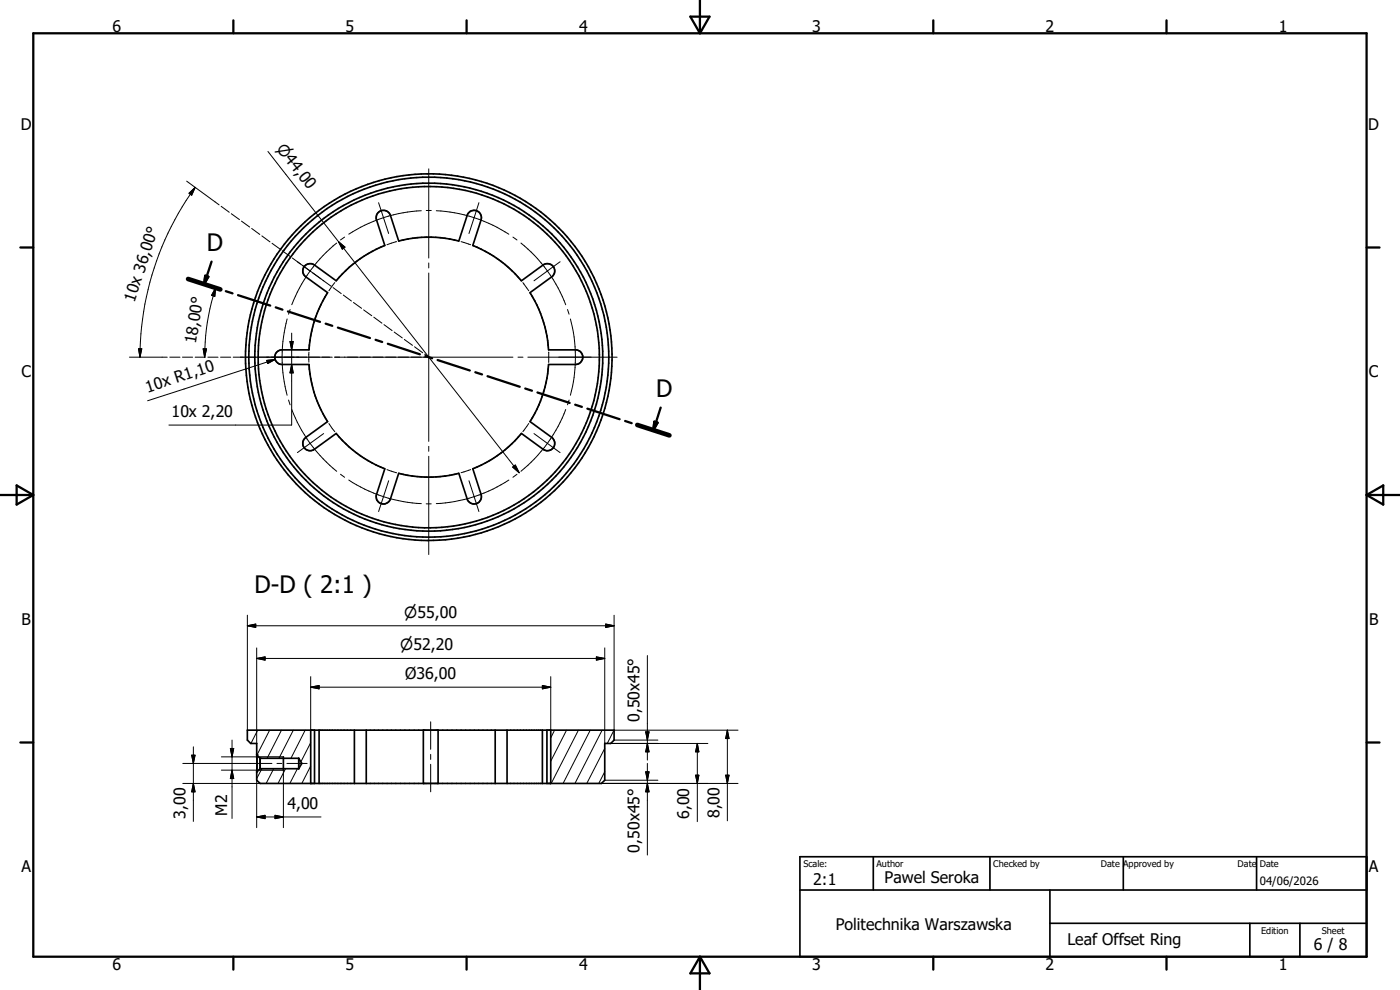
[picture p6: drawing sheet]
<svg xmlns="http://www.w3.org/2000/svg" width="297mm" height="210mm" viewBox="0 0 297 210" stroke-linecap="round" stroke-linejoin="round" font-family="sans-serif">
<g fill="none" stroke="#000" stroke-width=".21">
<path d="M39.6 38.4l6.9 5.1M41.4 39.8a61.7 61.7 0 0 0-11.7 36M56.8 32.1l15 19.2M91 35.8v18.9M40.1 41l1.3-1.2-.7 1.6zM46.9 43.8l1.7 1.2M49.1 45.3l1.7 1.3M51.2 46.9l1.8 1.3M53.4 48.5l1.7 1.2M55.6 50l1.7 1.3M57.7 51.6l1.7 1.3M59.9 53.2l1.7 1.2"/>
<path d="M62 54.7l1.8 1.3M63.1 55.5l5.6 4.1M64.2 56.3l1.7 1.3M66.3 57.9l1.8 1.2M68.5 59.5l1.7 1.2M71 59.9l-1.2 1.8M71.4 51.6a31.3 31.3 0 0 0-9.5 13M71.8 51.3l38.3 49M71.8 51.3l1.4 1.1-.6 .5zM72.8 58l-1.4 1.5M73.1 50.3l-.9 .6M74.7 56.2l-1.5 1.4"/>
<path d="M76.9 54.6l-1.7 1.2M77.3 54.3h.1M79.2 53.2l-1.9 1.1M80.3 43l2.1 6.5M81.6 52.1l-1.9 .9M84.1 51.3l-2 .6M86.7 50.7l-2.1 .4M89.4 50.4l-2.1 .2M89.4 44.7a31.2 31.2 0 0 0-15.4 5M89.9 50.3h2.1M90.4 44.7h1.1M91 55.8v1"/>
<path d="M91 57.9v35.7M92.6 50.4l2.1 .2M92.6 44.7a30.6 30.6 0 0 1 8 1.5M95.2 50.7l2.1 .4M97.8 51.3l2 .6M100.3 52.1l2 .9M100.6 46.2l-1.1 3.3M100.6 46.2a30.9 30.9 0 0 1 7.4 3.5M101.6 43l-1 3.2M102.7 53.2l1.9 1.1M105.1 54.6l1.7 1.2M107.2 56.2l1.6 1.4"/>
<path d="M108.8 50.3l.9 .6M109.1 58l1.5 1.5M110.5 51.6a29.7 29.7 0 0 1 5.6 5.9M110.9 59.9l1.3 1.8M116.1 57.5l-2.8 2.1M116.1 57.5l2.3 3.6 1.6 3.5M118.8 55.5l-2.7 2M27.5 75.8h8M29.4 74h.7l-.4 1.8zM36 75.8h2.2M38.7 75.8h2.2M41.4 75.8h2.2"/>
<path d="M43.1 74h.7l-.4 1.8zM44.1 75.8h2.2M45.7 61.1a47.1 47.1 0 0 0-2.3 14.7M45.7 61.1l-.1 1.8-.7-.2zM46.8 75.8h2.1M49.5 75.8h21M56.6 76.5l1.8-.2-1.6 .8zM58.4 76.3l-27.1 8.7M60.9 67.7a31.2 31.2 0 0 0 0 16.1M61.5 72.4h.7l-.3 1.8zM61.5 65.7l-.3 1M61.9 70.7v19.5h-26.1"/>
<path d="M61.9 77.3l.3 1.8h-.7zM65.5 74.7v2.1M65.6 77.4l.2 2.1M65.8 72l-.2 2.2M66.3 69.4l-.4 2.1M67.1 66.9l-.7 2M68.2 64.4l-.9 2M69.5 62.1l-1.1 1.9M70.7 61l1.7 1.3M71 75.8h37.8M72.8 62.6l1.8 1.3M75 64.2l1.7 1.2"/>
<path d="M77.1 65.7l1.8 1.3M79.3 67.3l1.7 1.3M81.5 68.9l1.7 1.2M83.6 70.4l1.7 1.3M85.8 72l1.7 1.3M87.9 73.6l1.8 1.2M90.1 75.1l.9 .7M109.9 75.8h1.1M112 75.8h18.9M112.4 62.1l1.1 1.9M113.8 64.4l.8 2M114.8 66.9l.7 2"/>
<path d="M115.6 69.4l.5 2.1M116.2 72l.2 2.2M116.4 77.4l-.2 2.1M116.4 74.7v2.1M120.4 65.7l.3 1M121 67.7a31.4 31.4 0 0 1 0 16.1M61.2 84.9l.3 1M61.9 86.9a30.9 30.9 0 0 0 9.5 13.1M65.9 80l.4 2.1M66.4 82.6l.7 2M67.3 85.1l.9 2M68.4 87.6l1.1 1.8"/>
<path d="M68.7 92l-5.6 4M69.8 89.8l1.2 1.8M71.4 92l1.4 1.6M73.2 94l1.5 1.4M75.2 95.7l1.7 1.3M77.3 97.3h.1M77.3 97.3l1.9 1M79.7 98.6l1.9 .8M82.1 99.6l2 .7M91 94.7v1M91 96.8v20.8M99.8 99.6l-2 .7"/>
<path d="M102.3 98.6l-2 .8M104.6 97.3l-1.9 1M106.8 95.7l-1.7 1.3M108.8 94l-1.6 1.4M108.8 99.1l.5-.4 .8 1.6zM110.6 92l-1.5 1.6M112.2 89.8l-1.3 1.8M113.3 92l2.8 2.1M113.5 87.6l-1.1 1.8M114.6 85.1l-.8 2M115.5 82.6l-.7 2M116.1 80l-.5 2.1"/>
<path d="M116.1 94.1l2.7 1.9M116.1 94.1l-2.7 3.2-2.9 2.7M120 86.9a29.6 29.6 0 0 1-3.9 7.2M120.7 84.9l-.3 1M72.2 100.6l.9 .6M74 101.8l3.4 2 4 1.6M81.4 105.4l-1.1 3.1M81.4 105.4a30.6 30.6 0 0 0 8 1.4M82.4 102l-1 3.4M84.6 100.4l2.1 .5M87.3 100.9l2.1 .3M89.9 101.2h2.1"/>
<path d="M90.4 106.9h1.1M94.7 100.9l-2.1 .3M97.3 100.4l-2.1 .5M99.5 102l1.1 3.4M100.6 105.4l1 3.1M100.6 105.4a30.6 30.6 0 0 1-8 1.4M108 101.8a29.7 29.7 0 0 1-7.4 3.6M109.7 100.6l-.9 .6M52.5 132.7h77.8M52.5 132.7l1.8-.3v.7zM52.5 130.5v24.4M54.5 139.7h73.8"/>
<path d="M54.5 139.7l1.7-.3v.6zM54.5 137.4v20.3M126.5 139.4l1.8 .3-1.8 .3zM128.3 137.4v20.3M128.5 132.4l1.8 .3-1.8 .4zM130.3 130.5v24.4M137.3 139.1v22.1M41 158.4v15.9M48.9 158.8h.7l-.4 1.8zM49.2 157v16.6M54.7 154.9l-1.5 2.8M57.2 154.9l-2.7 5.3"/>
<path d="M59.7 154.9l-3 6M62.2 154.9l-3 6M64.7 154.9l-3 6M65.9 157.5l-2.1 4.1M65.9 145.8h50.9M65.9 145.8l1.8-.4v.7zM65.9 143.5v11.4M91.4 153.1v5.9M115.1 145.4l1.7 .4-1.7 .3zM116.8 143.5v11.4M117.7 154.9l-.9 1.6M120.2 154.9l-3.4 6.6"/>
<path d="M122.7 154.9l-5.8 11.3M125.2 154.9l-5.7 11.3M127.7 154.9l-5.7 11.3M128.3 158.8l-3.8 7.4M129.6 157.7h20.6M130.3 154.9l-1.5 2.8M130.3 154.9h26.3M130.3 157h9.3M137 155.3h.7l-.4 1.7zM137.3 157.7l.4 1.8h-.7zM147.9 157.7v16.6M147.9 157.7l.4 1.8h-.7z"/>
<path d="M154.3 154.9v19.2M154.3 154.9l.4 1.8h-.7zM38.8 166.2h16.4M38.8 162h18.9M40.7 160.2h.7l-.4 1.8zM41 166.2l.4 1.8h-.7zM47 160.6h7.9M47 163.4h7.9M49.2 163.4l.4 1.8h-.7zM54.5 173.3l1.7-.3v.7zM54.5 165.5v10.1M54.5 173.3h13.6"/>
<path d="M55.6 163.1l-1.1 2.1M58.1 163.1l-1.6 3.1M58.3 173l1.8 .3-1.8 .4zM58.8 162h1M60.1 163.4v12.2M60.6 163.1l-1.6 3.1M60.9 162h4.3M63.1 163.1l-1.6 3.1M65.9 162.5l-1.9 3.7M91.4 160v1.1M91.4 162.1v5.9M127.6 166.2h29"/>
<path d="M128.3 163.7l-1.3 2.5M128.3 165.5h11.3M137 163.7h.7l-.4 1.8zM137.3 162v19.4M137.3 166.2l.4 1.8h-.7zM147.6 164.4h.7l-.4 1.8zM154 164.4h.7l-.4 1.8z"/>
</g>
<g fill="none" stroke="#000" stroke-width=".36">
<path d="M64.8 56.3a1.59 1.59 0 0 1 1.9-.1l4.6 3.4a26.1 26.1 0 0 1 10.3-7.5l-1.7-5.4a1.55 1.55 0 0 1 1-2 1.55 1.55 0 0 1 1.9 1l1.8 5.4a25.2 25.2 0 0 1 12.7 0l1.8-5.4a1.55 1.55 0 0 1 2-1 1.55 1.55 0 0 1 1 2l-1.8 5.4a26.2 26.2 0 0 1 10.3 7.5l4.6-3.4a1.55 1.55 0 0 1 2.2 .4 1.55 1.55 0 0 1-.4 2.1l-4.6 3.4a26.1 26.1 0 0 1 4 12.1h5.9a1.56 1.56 0 0 1 1.3 1.7 1.56 1.56 0 0 1-1.5 1.4h-5.7a25.9 25.9 0 0 1-4 12.1l4.6 3.4a1.56 1.56 0 0 1 .4 2.2 1.56 1.56 0 0 1-2.2 .3l-4.6-3.3a25.4 25.4 0 0 1-10.3 7.4l1.8 5.5a1.55 1.55 0 0 1-1 1.9 1.55 1.55 0 0 1-2-1l-1.8-5.4a25.2 25.2 0 0 1-12.7 0l-1.8 5.4a1.55 1.55 0 0 1-1.9 1 1.55 1.55 0 0 1-1-1.9l1.7-5.5a25.2 25.2 0 0 1-10.3-7.4l-4.6 3.3a1.56 1.56 0 0 1-2.2-.3 1.56 1.56 0 0 1 .4-2.2l4.6-3.4a25.2 25.2 0 0 1-3.9-12.1h-5.8a1.56 1.56 0 0 1-1.5-1.4 1.56 1.56 0 0 1 1.3-1.7h6a25.4 25.4 0 0 1 3.9-12.1l-4.6-3.4a1.53 1.53 0 0 1-.1-2.4zM52.5 154.9h77.8v2.1l-.7 .7h-1.3v7.8l-.7 .7h-72.4l-.7-.7v-7.8h-1.3l-.7-.7zM65.9 154.9v11.3M66.7 154.9v11.3M67.7 154.9v11.3M75.2 154.9v11.3M77.7 154.9v11.3M89.8 154.9v11.3M92.9 154.9v11.3M105.1 154.9v11.3M107.6 154.9v11.3M115.1 154.9v11.3"/>
<path d="M116 154.9v11.3M116.8 154.9v11.3M54.5 160.2l.7 .7M54.5 160.2v.1M55.2 160.9h8.2M55.2 163.1h8.2M55.2 163.1l-.7 .7M55.2 160.9v2.2M60.1 160.6v2.8M63.4 160.9l.6 1.1-.6 1.1M63.4 160.9v2.2M169.7 181.7h120.2v21.3h-120.2z"/>
<path d="M169.7 188.8h120.2M185.3 181.7v7.1M210 181.7v7.1M222.7 195.9h67.2M222.7 188.8v14.2M238.3 181.7v7.1M265.2 195.9v7.1M266.6 181.7v7.1M275.8 195.9v7.1"/>
<circle cx="91" cy="75.8" r="38.2"/>
<circle cx="91" cy="75.8" r="38.9"/>
<circle cx="91" cy="75.8" r="36.9"/>
<circle cx="91" cy="75.8" r="36.2"/>
</g>
<path d="M54.9 163.4h5.2M54.9 160.6h5.2" fill="none" stroke="#000" stroke-width=".25"/>
<g fill="#000">
<circle cx="54.5" cy="160.2" r=".18"/>
<circle cx="55.2" cy="160.9" r=".18"/>
</g>
<g fill="none" stroke="#000" stroke-width=".48">
<path d="M7.1 7.1h282.8v195.9h-282.8zM49.5 4.3v2.8M99 4.3v2.8M146.5 3.5h4l-2 3.6zM148.5 0v7.1M198 4.3v2.8M247.5 4.3v2.8M4.3 52.5h2.8M39.9 59.2l6.8 2.2M43.5 58.5l.7 .2-.9 1.6zM44.9 55.5l-1.6 4.8M289.9 52.5h2.8"/>
<path d="M47.9 61.8l1.4 .4M50.5 62.6l6.8 2.2M58.5 65.2l1.4 .5M61.1 66.1l6.8 2.2M69.1 68.7l1.4 .4M71.7 69.5l6.8 2.2M79.7 72.1l1.4 .4M82.3 72.9l6.8 2.3M90.2 75.5l1.5 .5M92.8 76.4l6.9 2.2M100.8 79l1.5 .4M103.4 79.8l6.9 2.2"/>
<path d="M111.4 82.4l1.5 .5M114 83.3l6.9 2.2M122 85.9l1.4 .4M124.6 86.7l6.8 2.2M132.6 89.3l1.4 .5M135.2 90.1l6.8 2.3M138.8 89.5l.7 .2-.9 1.5zM140.2 86.5l-1.6 4.7M0 105h7.1M3.5 103l3.6 2-3.6 2zM289.9 105h7.1M289.9 105l3.6-2v4z"/>
<path d="M4.3 157.5h2.8M289.9 157.5h2.8M49.5 203v2.7M99 203v2.7M148.5 203v7M148.5 203l2 3.5h-4zM198 203v2.7M247.5 203v2.7"/>
</g>
<path d="M39.9 59.2l6.8 2.2M135.2 90.1l6.8 2.3" fill="none" stroke="#000" stroke-width=".99"/>
<path d="M43.5 58.5l.7 .2-.9 1.6zM138.8 89.5l.7 .2-.9 1.5z" fill="#000" stroke="#000" stroke-width=".48"/>
<g fill="#000" stroke="#000" stroke-width=".21">
<path d="M40.1 41l1.3-1.2-.7 1.6zM71.8 51.3l1.4 1.1-.6 .5zM29.4 74h.7l-.4 1.8zM43.1 74h.7l-.4 1.8zM45.7 61.1l-.1 1.8-.7-.2zM56.6 76.5l1.8-.2-1.6 .8zM61.5 72.4h.7l-.3 1.8zM61.9 77.3l.3 1.8h-.7zM108.8 99.1l.5-.4 .8 1.6zM52.5 132.7l1.8-.3v.7zM54.5 139.7l1.7-.3v.6zM128.5 132.4l1.8 .3-1.8 .4z"/>
<path d="M48.9 158.8h.7l-.4 1.8zM65.9 145.8l1.8-.4v.7zM115.1 145.4l1.7 .4-1.7 .3zM126.5 139.4l1.8 .3-1.8 .3zM137 155.3h.7l-.4 1.7zM137.3 157.7l.4 1.8h-.7zM147.9 157.7l.4 1.8h-.7zM154.3 154.9l.4 1.8h-.7zM40.7 160.2h.7l-.4 1.8zM41 166.2l.4 1.8h-.7zM49.2 163.4l.4 1.8h-.7zM54.5 173.3l1.7-.3v.7z"/>
<path d="M58.3 173l1.8 .3-1.8 .4zM137 163.7h.7l-.4 1.8zM137.3 166.2l.4 1.8h-.7zM147.6 164.4h.7l-.4 1.8zM154 164.4h.7l-.4 1.8z"/>
</g>
<g font-size="5.1">
<text x="43.9" y="53.2">D</text>
<text x="139.2" y="84.1">D</text>
<text x="54" y="125.9">D-D ( 2:1 )</text>
</g>
<g font-size="3.4">
<text x="23.8" y="6.8">6</text>
<text x="73.3" y="6.8">5</text>
<text x="122.9" y="6.8">4</text>
<text x="172.3" y="6.8">3</text>
<text x="221.8" y="6.8">2</text>
<text x="271.3" y="6.8">1</text>
<text x="4.4" y="27.5">D</text>
<text x="290.3" y="27.5">D</text>
<text x="28.5" y="64.2" transform="rotate(-72 28.5 64.2)">10x 36,0 °</text>
<text x="41.6" y="73.1" transform="rotate(-81 41.6 73.1)">18,0 °</text>
<text x="4.5" y="80">C</text>
<text x="31.3" y="83.3" transform="rotate(-18 31.3 83.3)">10x R1,10</text>
<text x="290.4" y="80">C</text>
<text x="36.4" y="88.5">10x 2,20</text>
<text x="4.5" y="132.5">B</text>
<text x="290.4" y="132.5">B</text>
<text x="85.9" y="144.1">Ø36,00</text>
<text x="135.7" y="153.2" transform="rotate(-90 135.7 153.2)">0,50x45°</text>
<text x="39.3" y="173.7" transform="rotate(-90 39.3 173.7)">3,00</text>
<text x="48.2" y="173.1" transform="rotate(-90 48.2 173.1)">M2</text>
<text x="61" y="171.6">4,00</text>
<text x="146.2" y="173.7" transform="rotate(-90 146.2 173.7)">6,00</text>
<text x="152.6" y="173.6" transform="rotate(-90 152.6 173.6)">8,00</text>
<text x="4.5" y="185">A</text>
<text x="135.7" y="180.9" transform="rotate(-90 135.7 180.9)">0,50x45°</text>
<text x="290.4" y="185">A</text>
<text x="172.5" y="187.8">2:1</text>
<text x="187.7" y="187.4">Pawel Seroka</text>
<text x="177.3" y="197.2">Politechnika Warszawska</text>
<text x="226.4" y="200.5">Leaf Offset Ring</text>
<text x="278.7" y="201.5">6 / 8</text>
<text x="23.8" y="205.7">6</text>
<text x="73.3" y="205.7">5</text>
<text x="122.9" y="205.7">4</text>
<text x="172.3" y="205.7">3</text>
<text x="221.8" y="205.7">2</text>
<text x="271.3" y="205.7">1</text>
</g>
<g font-size="3.2">
<text x="58.5" y="31.5" transform="rotate(52 58.5 31.5)">n4 ,0</text>
<text x="85.8" y="131.1">n55,00</text>
<text x="84.9" y="138">n52,20</text>
</g>
<text font-size="2.4" x="267.3" y="187.7">04/06/2026</text>
<g font-size="1.9">
<text x="170.4" y="183.9">Scale:</text>
<text x="186" y="183.9">Author</text>
<text x="210.7" y="183.9">Checked by</text>
<text x="233.6" y="183.9">Date Approved by</text>
<text x="262.6" y="183.9">Date</text>
<text x="267.3" y="183.9">Date</text>
<text x="267.5" y="198">Edition</text>
<text x="280.4" y="198">Sheet</text>
</g>
</svg>
